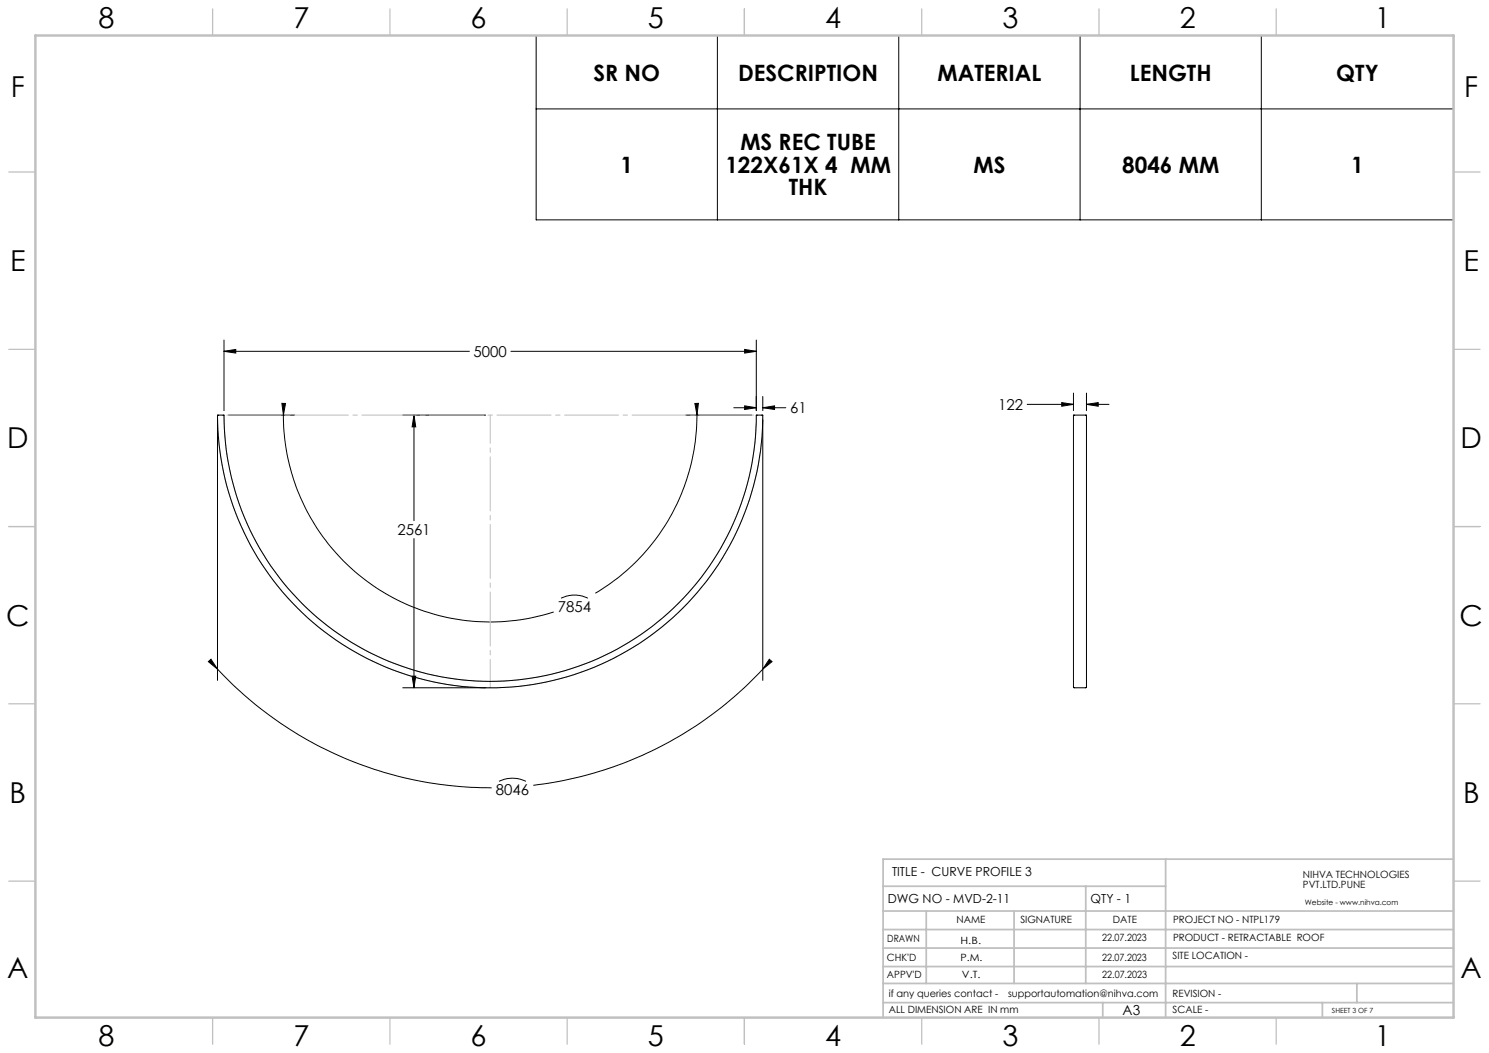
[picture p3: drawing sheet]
<svg xmlns="http://www.w3.org/2000/svg" width="420mm" height="297mm" viewBox="0 0 420 297" stroke-linecap="round" stroke-linejoin="round" font-family="sans-serif">
<g fill="none" stroke="#000" stroke-width=".28">
<path d="M151.2 10h258.8v52h-258.8zM202.4 10v52M253.5 10v52M304.7 10v52M355.8 10v52M151.2 30.7h258.8M63.2 95.9v19.9M63.2 99.1h69.2M63.2 99.1l3.3-.5v1zM144.1 99.1h69.2M210 98.6l3.3 .5-3.3 .5zM213.3 95.9v19.9"/>
<path d="M61.3 118.4v73.5M61.3 117.1h1.8a75.2 75.2 0 0 0 75.2 75.1 75.2 75.2 0 0 0 75.1-75.1h1.7a76.9 76.9 0 0 1-76.9 76.9 76.9 76.9 0 0 1-76.9-76.9zM64.5 117.1h18.6M79.5 113.8h1l-.6 3.3zM79.9 117.1a58.3 58.3 0 0 0 76.3 55.5M113.6 117.1h23.4M116.8 117.1v29.8M116.8 117.1l.5 3.3h-1.1zM193.4 117.1h18.7M196 113.8h1l-.4 3.3zM196.6 117.1a58.4 58.4 0 0 1-28.7 50.2M207 115h6.3"/>
<path d="M210 114.5l3.3 .5-3.3 .5zM215.2 118.4v73.5M215.2 115l3.3-.5v1zM215.2 111.8v4M215.2 115h6.5M289.7 114h13.1M299.5 113.6l3.3 .4-3.3 .6zM302.8 117.1h3.7l-.2 76.9h-3.4l-.1-.2zM302.8 110.9v4.9M306.5 114l3.3-.4v1zM306.5 110.9v4.9M306.5 114h6.3"/>
<path d="M116.8 151.9v42.1M158.3 168.7a8.5 8.5 0 0 1 7.5 0M58.8 186.6l.7-.7 1.8 2.8zM61.3 188.7a105.3 105.3 0 0 0 77.4 33.5M113.6 194h23.4M116.2 190.7h1.1l-.5 3.3zM215.2 188.7a105.2 105.2 0 0 1-64.8 32.8M217 185.9l.8 .7-2.6 2.1zM140.8 220.4a8.6 8.6 0 0 1 7.5 0"/>
</g>
<path d="M61.3 117.1a76.9 76.9 0 0 0 77 76.9 76.9 76.9 0 0 0 76.9-76.9M63.2 117.1a75.1 75.1 0 0 0 75.1 75.1 75.1 75.1 0 0 0 75-75.1" fill="none" stroke="#c0c0c0" stroke-width=".28"/>
<path d="M63.2 117.1h150.2" fill="none" stroke="#c0c0c0" stroke-width=".28" stroke-dasharray="15.2 1.3 1.3 1.3" stroke-dashoffset="-.8"/>
<path d="M138.3 117.1v76.9" fill="none" stroke="#c0c0c0" stroke-width=".28" stroke-dasharray="15.2 1.3 1.3 1.3" stroke-dashoffset="7.3"/>
<g fill="none" stroke="#c0c0c0" stroke-width=".35">
<path d="M60 2.5v7.5M110 2.5v7.5M160 2.5v7.5M210 2.5v7.5M260 2.5v7.5M310 2.5v7.5M360 2.5v7.5M2.5 48.5h7.5M410 48.5h7.5M2.5 98.5h7.5M410 98.5h7.5M2.5 148.5h7.5"/>
<path d="M410 148.5h7.5M2.5 198.5h7.5M410 198.5h7.5M2.5 248.5h7.5M410 248.5h7.5M60 287v7.5M110 287v7.5M160 287v7.5M210 287v7.5M260 287v7.5M310 287v7.5M360 287v7.5"/>
</g>
<g fill="none" stroke="#c0c0c0" stroke-width=".5">
<path d="M249.1 257h160.9M249.1 250h79.7M261.3 257v20.4M286 257v20.4M306.2 250v27.4M328.8 242.3v44.7M410 242.3h-160.9v44.7M249.1 272.6h160.9M249.1 267.4h160.9M249.1 262.2h160.9M249.1 277.4h160.9M382.7 277.4v5.4"/>
<path d="M249.1 282.8h160.9M311 282.8v4.2M373 282.8v4.2"/>
</g>
<path d="M10 10h400v277h-400z" fill="none" stroke="#c0c0c0" stroke-width=".7"/>
<g fill="#000">
<path d="M196 113.8h1l-.4 3.3zM79.5 113.8h1l-.6 3.3zM217 185.9l.8 .7-2.6 2.1zM58.8 186.6l.7-.7 1.8 2.8zM116.8 117.1l.5 3.3h-1.1zM116.2 190.7h1.1l-.5 3.3zM63.2 99.1l3.3-.5v1zM210 98.6l3.3 .5-3.3 .5z"/>
<path d="M215.2 115l3.3-.5v1zM210 114.5l3.3 .5-3.3 .5zM306.5 114l3.3-.4v1zM299.5 113.6l3.3 .4-3.3 .6z"/>
</g>
<g font-size="8.1">
<text x="27.8" y="8">8</text>
<text x="82.8" y="8">7</text>
<text x="132.8" y="8">6</text>
<text x="182.8" y="8">5</text>
<text x="232.8" y="8">4</text>
<text x="282.8" y="8">3</text>
<text x="332.8" y="8">2</text>
<text x="387.8" y="8">1</text>
<text x="3" y="27.2">F</text>
<text x="413" y="27.2">F</text>
<text x="2.8" y="76.5">E</text>
<text x="412.8" y="76.5">E</text>
<text x="2" y="126.5">D</text>
<text x="412" y="126.5">D</text>
<text x="1.7" y="176.5">C</text>
<text x="411.7" y="176.5">C</text>
<text x="2.7" y="226.5">B</text>
<text x="412.7" y="226.5">B</text>
<text x="2" y="275.7">A</text>
<text x="412" y="275.7">A</text>
<text x="27.8" y="295">8</text>
<text x="82.8" y="295">7</text>
<text x="132.8" y="295">6</text>
<text x="182.8" y="295">5</text>
<text x="232.8" y="295">4</text>
<text x="282.8" y="295">3</text>
<text x="332.8" y="295">2</text>
<text x="387.8" y="295">1</text>
</g>
<g font-size="6.3">
<text x="167.4" y="22.7">SR NO</text>
<text x="208.2" y="22.7">DESCRIPTION</text>
<text x="264.4" y="22.7">MATERIAL</text>
<text x="318.7" y="22.7">LENGTH</text>
<text x="376.9" y="22.7">QTY</text>
<text x="208.8" y="42.4">MS REC TUBE</text>
<text x="175" y="48.7">1</text>
<text x="204.6" y="48.7">122X61X 4 MM</text>
<text x="274.6" y="48.7">MS</text>
<text x="316.5" y="48.7">8046 MM</text>
<text x="381.1" y="48.7">1</text>
<text x="222.5" y="55.1">THK</text>
</g>
<g font-size="4.2">
<text x="133.6" y="100.7">5000</text>
<text x="222.8" y="116.6">61</text>
<text x="281.5" y="115.6">122</text>
<text x="112.1" y="151">2561</text>
<text x="157.4" y="172.6">7854</text>
<text x="139.9" y="224.2">8046</text>
</g>
<text font-size="3.9" x="316.7" y="286.4">A3</text>
<g font-size="3.5">
<text x="251.6" y="247.2">TITLE - CURVE PROFILE 3</text>
<text x="250.4" y="254.8">DWG NO - MVD-2-11</text>
<text x="307.6" y="254.8">QTY - 1</text>
</g>
<g font-size="2.8">
<text x="367.5" y="247.7">NIHVA TECHNOLOGIES</text>
<text x="367.5" y="250.5">PVT.LTD.PUNE</text>
<text x="269.8" y="260.4">NAME</text>
<text x="287.8" y="260.4">SIGNATURE</text>
<text x="313.9" y="260.5">DATE</text>
<text x="330.9" y="260.5">PROJECT NO - NTPL179</text>
<text x="250.3" y="265.7">DRAWN</text>
<text x="270.9" y="266.1">H.B.</text>
<text x="310.9" y="265.5">22.07.2023</text>
<text x="330.9" y="265.5">PRODUCT - RETRACTABLE ROOF</text>
<text x="250.2" y="271.1">CHK'D</text>
<text x="250.2" y="275.8">APPV'D</text>
<text x="270.9" y="271.1">P.M.</text>
<text x="271.3" y="275.8">V.T.</text>
<text x="310.9" y="271.1">22.07.2023</text>
<text x="310.9" y="275.8">22.07.2023</text>
<text x="330.7" y="270.6">SITE LOCATION -</text>
<text x="250.7" y="281.1">if any queries contact -</text>
<text x="284.3" y="281.1">supportautomation@nihva.com</text>
<text x="330.7" y="281.1">REVISION -</text>
<text x="250.7" y="285.6">ALL DIMENSION ARE IN mm</text>
<text x="330.7" y="285.6">SCALE -</text>
</g>
<text font-size="2.1" x="368.1" y="255.1">Website - www.nihva.com</text>
<text font-size="2" x="375.7" y="285.6">SHEET 3 OF 7</text>
</svg>
